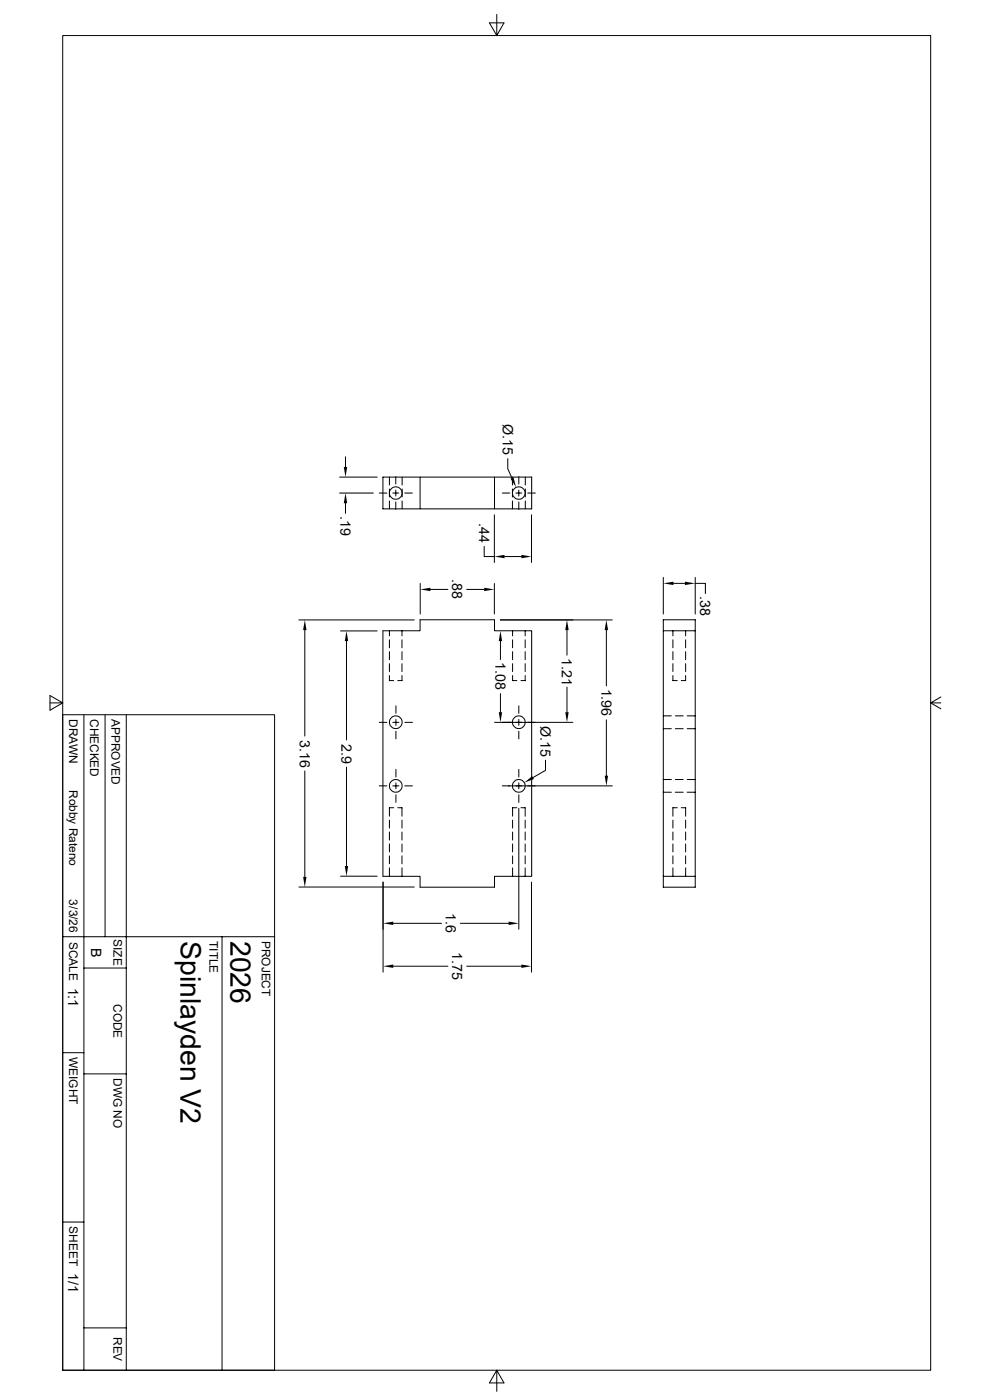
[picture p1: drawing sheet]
<svg xmlns="http://www.w3.org/2000/svg" width="297mm" height="420mm" viewBox="0 0 297 420" stroke-linecap="round" stroke-linejoin="round" font-family="sans-serif">
<g fill="none" stroke="#000" stroke-width=".3">
<path d="M18.8 10.7h260.1v400.4h-260.1zM148.9 4.3v6.4l2.1-3.8h-4.3l2.2 3.8M103.5 137v3.1M152.2 137.6v3l1.2 2.8M101.8 143.1h11.2M101.8 147.9h10.1M103.5 151v3M113.7 147.9h2.3M116.7 143.1v2.4M116.7 146.7v2.4M116.7 150.3v2.4M117.7 147.9h1.8"/>
<path d="M118.6 143v2.2M118.6 147v1.8M118.6 150.6v2.3M120.5 143.1v2.4M120.5 146.7v2.4M120.5 150.3v2.4M121.3 147.9h2.3M125.9 143.1h22.3v9.6h-22.3zM125.9 143.1h-11.1v9.6h11.1M148.2 154.4v14.3M148.2 143.1h11.1v9.6h-11.1M150.5 147.9h2.3"/>
<path d="M153.6 143.1v2.4M153.6 146.7v2.4M153.6 150.3v2.4M154.6 147.9h1.8M155.5 143v2.2M155.5 147v1.8M155.5 150.6v2.3M157.4 143.1v2.4M157.4 146.7v2.4M157.4 150.3v2.4M158.2 147.9h2.2M159.3 154.4v14.3"/>
<path d="M125.9 175v9.2M129 176.8h5.2M139.9 176.8h5.2M145.1 163.9v3.1h3.1M148.2 175v9.2M151.2 167h5.1M198.8 173.2v11M201.8 175h3.5M208.4 175h3v3.1M208.4 173.2v11M89.6 186h34.6M91.4 189v31.8"/>
<path d="M102.1 189.3h10.9M103.8 192.3v29.7M114.8 189.2h11.1v-3.3h22.3v3.3h11.1v73.7h-11.1v3.2h-22.3v-3.2h-11.1zM116.7 189.2v1.6M116.7 191.9v2.4M116.7 195.5v2.4M116.7 199.1v2.4M120.5 189.2v1.6M120.5 191.9v2.4M120.5 195.5v2.4M120.5 199.1v2.4M149.9 186h33.6"/>
<path d="M150 192.3v5.6M153.6 189.2v1.6M153.6 191.9v2.4M153.6 195.5v2.4M153.6 199.1v2.4M157.4 189.2v1.6M157.4 191.9v2.4M157.4 195.5v2.4M157.4 199.1v2.4M169.9 189v7.6M181.7 189v16.8M198.8 189.2h9.6v73.7h-9.6"/>
<path d="M201.7 189.2v1.6M201.7 191.9v2.4M201.7 195.5v2.4M201.7 199.1v2.4M205.5 189.2v1.6M205.5 191.9v2.4M205.5 195.5v2.4M205.5 199.1v2.4M208.4 189.2v-3.3h-9.6v80.2h9.6v-3.2M15 210.9h3.8l-3.8-2.2v4.4l3.8-2.2M18.8 214.4h63.5v196.7h-63.5zM25.1 214.4v196.7"/>
<path d="M31.5 214.4v66.6M37.8 214.4v196.7M113.7 216.7h2.3M116.7 202.6v1.6h1.3M117.7 216.7h1.8M118.7 211.8v2.2M118.7 215.8v1.8M118.7 219.4v2.3M120.5 202.6v1.6h-1.3M121.3 216.7h2.3M148.2 216.7h23.5M150 208.1v5.6"/>
<path d="M153.6 202.6v1.6h1.3M155.5 211.8v2.2M155.5 215.8v1.8M155.5 219.4v2.3M157.4 202.6v1.6h-1.3M169.9 206.1v7.6M181.7 215.9v16.8M198.8 214.8h2.4M198.8 218.6h2.4M201.7 202.6v1.6h1.3M202.4 214.8h2.4M202.4 218.6h2.4"/>
<path d="M205.5 202.6v1.6h-1.3M206 214.8h2.4M206 218.6h2.4M278.9 210.9l3.1 1.7M282 209.1l-3.1 1.8h3.1M91.4 231.3v31.8M103.8 230.1v29.7M113.7 235.8h2.3M117.7 235.8h1.8M118.7 230.8v2.3M118.7 234.9v1.7M118.7 238.4v2.3"/>
<path d="M121.3 235.8h2.3M150.5 235.8h33M155.5 230.8v2.3M155.5 234.9v1.7M155.5 238.4v2.3M163.5 228v3.1l-3.7 2.2M198.8 233.8h2.4M198.8 237.7h2.4M202.4 233.8h2.4M202.4 237.7h2.4M206 233.8h2.4M206 237.7h2.4"/>
<path d="M116.7 246v2.4M116.7 249.6v2.4M116.7 253.2v2.4M116.7 256.8v2.3M118 242.3h-1.3v2.6M119.2 242.3h1.3v2.6M120.5 246v2.4M120.5 249.6v2.4M120.5 253.2v2.4M120.5 256.8v2.3M153.6 246v2.4M153.6 249.6v2.4"/>
<path d="M153.6 253.2v2.4M153.6 256.8v2.3M154.9 242.3h-1.3v2.6M155.5 242.5v36.3M156.1 242.3h1.3v2.6M157.4 246v2.4M157.4 249.6v2.4M157.4 253.2v2.4M157.4 256.8v2.3M201.7 246v2.4M201.7 249.6v2.4M201.7 253.2v2.4"/>
<path d="M201.7 256.8v2.3M203 242.3h-1.3v2.6M204.2 242.3h1.3v2.6M205.5 246v2.4M205.5 249.6v2.4M205.5 253.2v2.4M205.5 256.8v2.3M89.6 266.1h34.6M102.1 262.8h10.9M114.8 264.6v27M116.7 260.3v2.6M117.9 277h14.4"/>
<path d="M120.5 260.3v2.6M138 277h14.4M153.6 260.3v2.6M157.4 260.3v2.6M159.3 264.6v27M201.7 260.4v2.5M205.5 260.4v2.5M18.8 281h63.5M25.1 290.4h12.7M66.5 281v130.1M117.9 289.9h16.3M139.9 289.9h16.4"/>
<path d="M18.8 315.8h6.3M25.1 322.2h12.7M18.8 366.6h6.3M25.1 398.4h12.7M148.9 411.1l-2.2 3.8h4.3l-2.1-3.8v6.3"/>
<circle cx="118.6" cy="147.9" r="1.88"/>
<circle cx="155.5" cy="147.9" r="1.88"/>
<circle cx="118.6" cy="216.7" r="1.91"/>
<circle cx="155.5" cy="216.7" r="1.91"/>
<circle cx="118.6" cy="235.8" r="1.91"/>
<circle cx="155.5" cy="235.8" r="1.91"/>
</g>
<g fill="#000">
<path d="M103 140.1h1.1l-.6 3zM103.5 147.9l.6 3.1h-1.1zM153 143.6l.9-.4 .8 3zM125.9 176.8l3.1-.5v1zM145.1 176.3l3.1 .5-3.1 .5zM148.2 167l3-.5v1zM156.3 166.5l3 .5-3 .5zM198.8 175l3-.5v1zM205.3 174.5l3.1 .5-3.1 .5zM91.4 186l.5 3h-1.1zM103.8 189.3l.6 3h-1.1zM150 189.3l.5 3h-1z"/>
<path d="M169.9 186l.5 3h-1zM181.7 186l.5 3h-1zM149.5 213.7h1l-.5 3zM169.4 213.7h1l-.5 3zM157.1 234.8l2.4-2 .5 .9zM181.2 232.7h1l-.5 3.1zM103.3 259.8h1.1l-.6 3zM90.8 263.1h1.1l-.5 3zM114.8 277l3.1-.5v1zM152.4 276.5l3.1 .5-3.1 .5zM114.8 289.9l3.1-.6v1.1zM156.3 289.3l3 .6-3 .5z"/>
</g>
<g font-size="8.5">
<text x="54.1" y="282.3" transform="rotate(90 54.1 282.3)">Spinlayden V2</text>
<text x="69.1" y="282.3" transform="rotate(90 69.1 282.3)">2026</text>
</g>
<g font-size="4.3">
<text x="150.7" y="127.3" transform="rotate(90 150.7 127.3)">Ø.15</text>
<text x="102.1" y="154.9" transform="rotate(90 102.1 154.9)">.19</text>
<text x="143.6" y="156.9" transform="rotate(90 143.6 156.9)">.44</text>
<text x="135.6" y="173.8" transform="rotate(90 135.6 173.8)">.88</text>
<text x="209.9" y="178.9" transform="rotate(90 209.9 178.9)">.38</text>
<text x="168.4" y="197.4" transform="rotate(90 168.4 197.4)">1.21</text>
<text x="148.5" y="198.7" transform="rotate(90 148.5 198.7)">1.08</text>
<text x="180.3" y="206.6" transform="rotate(90 180.3 206.6)">1.96</text>
<text x="89.8" y="221.9" transform="rotate(90 89.8 221.9)">3.16</text>
<text x="162" y="217.7" transform="rotate(90 162 217.7)">Ø.15</text>
<text x="102.4" y="223.1" transform="rotate(90 102.4 223.1)">2.9</text>
<text x="133.6" y="273.9" transform="rotate(90 133.6 273.9)">1.6</text>
<text x="27.3" y="284.3" transform="rotate(90 27.3 284.3)">B</text>
<text x="135.6" y="285.6" transform="rotate(90 135.6 285.6)">1.75</text>
<text x="20.4" y="296.2" transform="rotate(90 20.4 296.2)">1:1</text>
<text x="20.4" y="381.8" transform="rotate(90 20.4 381.8)">1/1</text>
</g>
<g font-size="3.6">
<text x="20.7" y="215.7" transform="rotate(90 20.7 215.7)">DRAWN</text>
<text x="27.1" y="215.7" transform="rotate(90 27.1 215.7)">CHECKED</text>
<text x="33.4" y="215.7" transform="rotate(90 33.4 215.7)">APPROVED</text>
<text x="20.7" y="237" transform="rotate(90 20.7 237)">Robby Rateno</text>
<text x="20.7" y="269.8" transform="rotate(90 20.7 269.8)">3/3/26</text>
<text x="34" y="281.7" transform="rotate(90 34 281.7)">SIZE</text>
<text x="20.7" y="282.5" transform="rotate(90 20.7 282.5)">SCALE</text>
<text x="62.7" y="282.3" transform="rotate(90 62.7 282.3)">TITLE</text>
<text x="78.5" y="282.3" transform="rotate(90 78.5 282.3)">PROJECT</text>
<text x="34" y="301.2" transform="rotate(90 34 301.2)">CODE</text>
<text x="20.7" y="317.1" transform="rotate(90 20.7 317.1)">WEIGHT</text>
<text x="34" y="323.4" transform="rotate(90 34 323.4)">DWG NO</text>
<text x="20.7" y="367.9" transform="rotate(90 20.7 367.9)">SHEET</text>
<text x="34" y="401.1" transform="rotate(90 34 401.1)">REV</text>
</g>
</svg>
